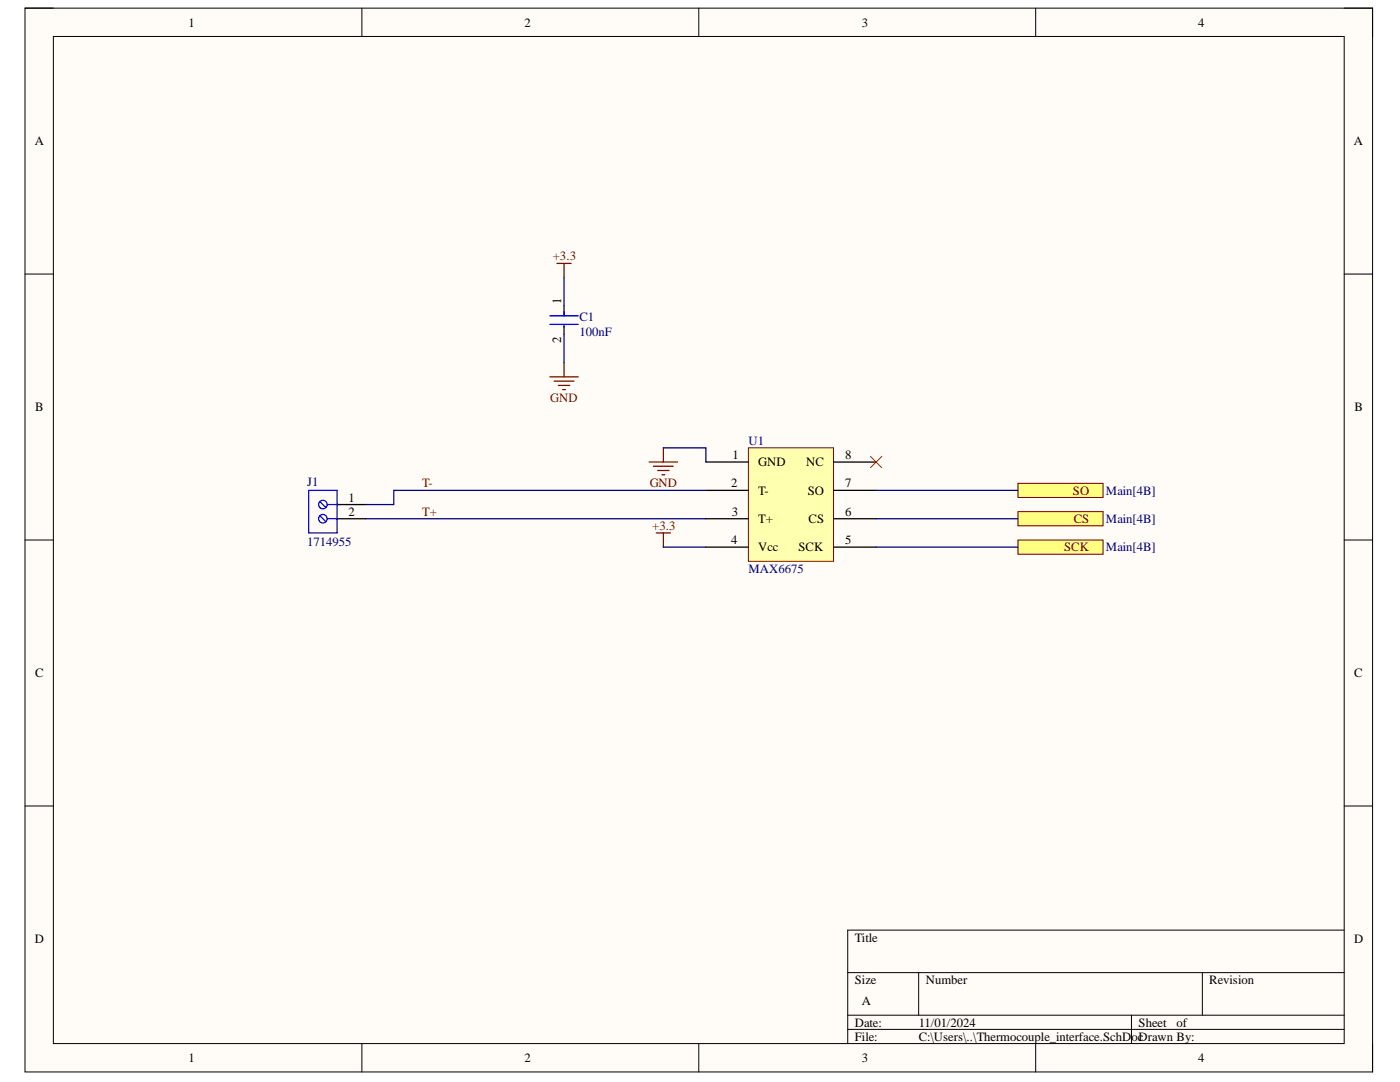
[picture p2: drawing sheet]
<svg xmlns="http://www.w3.org/2000/svg" width="279mm" height="216mm" viewBox="0 0 279 216" stroke-linecap="round" stroke-linejoin="round" font-family="sans-serif">
<path d="M5 1.6h268.9v212.3h-268.9z" fill-rule="evenodd" fill="#fffcf8"/>
<path d="M5 1.6h268.9v212.3h-268.9z" fill="none" stroke="#000" stroke-width=".2"/>
<path d="M10.7 7.3h257.6v200.9h-257.6z" fill-rule="evenodd" fill="#fffcf8"/>
<g fill="none" stroke="#000" stroke-width=".2">
<path d="M5 1.6h5.7M10.7 7.3h257.6v200.9h-257.6zM72.2 1.6v5.7M139.5 1.6v5.7M206.7 1.6v5.7M268.3 1.6h5.6v5.7M5 54.7h5.7M268.3 54.7h5.6M5 107.8h5.7M268.3 107.8h5.6M5 160.8h5.7M268.3 160.8h5.6"/>
<path d="M169.2 194.1h99.1M183.3 194.1v8.5M240 194.1v8.5M268.3 185.6h-99.1v22.6M72.2 208.2v5.7M139.5 208.2v5.7M169.2 202.6h99.1M169.2 205.4h99.1M206.7 208.2v5.7M225.8 202.6v5.6M273.9 208.2v5.7"/>
</g>
<path d="M149.4 89.4h16.9v22.6h-16.9z" fill-rule="evenodd" fill="#ffffb0"/>
<path d="M149.4 89.4h16.9v22.6h-16.9z" fill="none" stroke="#800000" stroke-width=".2"/>
<path d="M140.9 92.2h8.5M140.9 97.9h8.5M166.3 92.2h8.5M166.3 97.8h8.5M140.9 103.5h8.5M140.9 109.2h8.5M166.3 103.5h8.5M166.3 109.2h8.5" fill="none" stroke="#000" stroke-width=".25"/>
<path d="M203.2 96.4h16.9v2.9h-16.9z" fill-rule="evenodd" fill="#ffff80"/>
<path d="M203.2 96.4h16.9v2.9h-16.9z" fill="none" stroke="#800000" stroke-width=".2"/>
<path d="M203.2 102.1h16.9v2.8h-16.9z" fill-rule="evenodd" fill="#ffff80"/>
<path d="M203.2 102.1h16.9v2.8h-16.9z" fill="none" stroke="#800000" stroke-width=".2"/>
<path d="M203.2 107.8h16.9v2.8h-16.9z" fill-rule="evenodd" fill="#ffff80"/>
<path d="M203.2 107.8h16.9v2.8h-16.9z" fill="none" stroke="#800000" stroke-width=".2"/>
<path d="M173.7 91.1l2.3 2.2M176 91.1l-2.3 2.2" fill="none" stroke="#f00" stroke-width=".2"/>
<path d="M67.3 100.7h5.6M67.3 103.5h5.6" fill="none" stroke="#000" stroke-width=".25"/>
<circle cx="64.4" cy="100.7" r=".85" fill="#fff"/>
<g fill="none" stroke="#00f" stroke-width=".25">
<path d="M63.8 100.1l1.2 1.2"/>
<circle cx="64.4" cy="100.7" r=".85"/>
</g>
<circle cx="64.4" cy="103.5" r=".85" fill="#fff"/>
<g fill="none" stroke="#00f" stroke-width=".25">
<path d="M109.7 63h5.7M109.7 64.7h5.7M112.6 62.2v.8M112.6 65v.3M61.6 97.9h5.7v8.4h-5.7zM63.8 102.9l1.2 1.2M65.3 100.7h2M65.3 103.5h2"/>
<circle cx="64.4" cy="103.5" r=".85"/>
</g>
<path d="M112.6 61.1v1.9M112.6 65v1.7" fill="none" stroke="#000" stroke-width=".25"/>
<g fill="none" stroke="#800000" stroke-width=".25">
<path d="M111.1 52.6h2.9M112.6 52.6v2.8M109.7 75.2h5.7M110.6 76.1h3.9M111.4 76.9h2.3M112.3 77.8h.5M112.6 72.4v2.8M129.6 92.2h5.6M130.4 93h4M131.2 93.9h2.3M132.1 94.7h.6M132.4 89.4v2.8"/>
<path d="M131 106.3h2.8M132.4 106.3v2.9"/>
</g>
<path d="M112.6 55.4v5.7M112.6 66.7v5.7M132.4 89.4h8.5v2.8M140.9 97.9h-62.3v2.8h-5.7M174.8 97.8h28.4M72.9 103.5h68M132.4 109.2h8.5M174.8 103.5h28.4M174.8 109.2h28.4" fill="none" stroke="#000080" stroke-width=".25"/>
<g font-size="2.5">
<text x="37.6" y="5.3">1</text>
<text x="104.7" y="5.3">2</text>
<text x="172" y="5.3">3</text>
<text x="239.1" y="5.3">4</text>
<text x="6.9" y="29">A</text>
<text x="270.2" y="29">A</text>
<text x="112" y="60.8" transform="rotate(-90 112 60.8)">1</text>
<text x="112" y="68.4" transform="rotate(-90 112 68.4)">2</text>
<text x="7" y="82.1">B</text>
<text x="270.3" y="82.1">B</text>
<text x="146.2" y="91.6">1</text>
<text x="151.3" y="93">GND</text>
<text x="160.9" y="93">NC</text>
<text x="168.6" y="91.6">8</text>
<text x="69.6" y="100.1">1</text>
<text x="145.9" y="97.3">2</text>
<text x="151.3" y="98.7">T-</text>
<text x="161.2" y="98.7">SO</text>
<text x="168.6" y="97.3">7</text>
<text x="69.6" y="102.9">2</text>
<text x="146.1" y="102.9">3</text>
<text x="151.3" y="104.4">T+</text>
<text x="161.4" y="104.4">CS</text>
<text x="168.6" y="102.9">6</text>
<text x="145.9" y="108.6">4</text>
<text x="151.3" y="110">Vcc</text>
<text x="159.3" y="110">SCK</text>
<text x="168.6" y="108.6">5</text>
<text x="7" y="135.1">C</text>
<text x="270.2" y="135.1">C</text>
<text x="6.9" y="188.2">D</text>
<text x="170.6" y="187.9">Title</text>
<text x="270.2" y="188.2">D</text>
<text x="170.6" y="196.3">Size</text>
<text x="184.8" y="196.3">Number</text>
<text x="241.3" y="196.3">Revision</text>
<text x="172" y="200.6">A</text>
<text x="170.6" y="204.9">Date:</text>
<text x="170.6" y="207.6">File:</text>
<text x="183.4" y="204.9">11/01/2024</text>
<text x="183.4" y="207.6">C:\Users\..\Thermocouple_interface.SchD</text>
<text x="225.8" y="207.6">ocDrawn By:</text>
<text x="227.2" y="204.9">Sheet</text>
<text x="234.8" y="204.9">of</text>
<text x="37.6" y="212">1</text>
<text x="104.7" y="212">2</text>
<text x="172" y="212">3</text>
<text x="239.1" y="212">4</text>
</g>
<g font-size="2.5" fill="#800000">
<text x="110.3" y="52">+3.3</text>
<text x="109.8" y="80.3">GND</text>
<text x="84.3" y="97.3">T-</text>
<text x="129.7" y="97.3">GND</text>
<text x="214.1" y="98.7">SO</text>
<text x="84.3" y="102.9">T+</text>
<text x="130.2" y="105.8">+3.3</text>
<text x="214.3" y="104.4">CS</text>
<text x="212.3" y="110">SCK</text>
</g>
<g font-size="2.5" fill="#000080">
<text x="115.6" y="64.1">C1</text>
<text x="115.6" y="67">100nF</text>
<text x="149.4" y="88.8">U1</text>
<text x="61.3" y="97">J1</text>
<text x="220.7" y="98.7">Main[4B]</text>
<text x="220.7" y="104.4">Main[4B]</text>
<text x="61.3" y="108.9">1714955</text>
<text x="220.7" y="110">Main[4B]</text>
<text x="149.4" y="114.3">MAX6675</text>
</g>
</svg>
